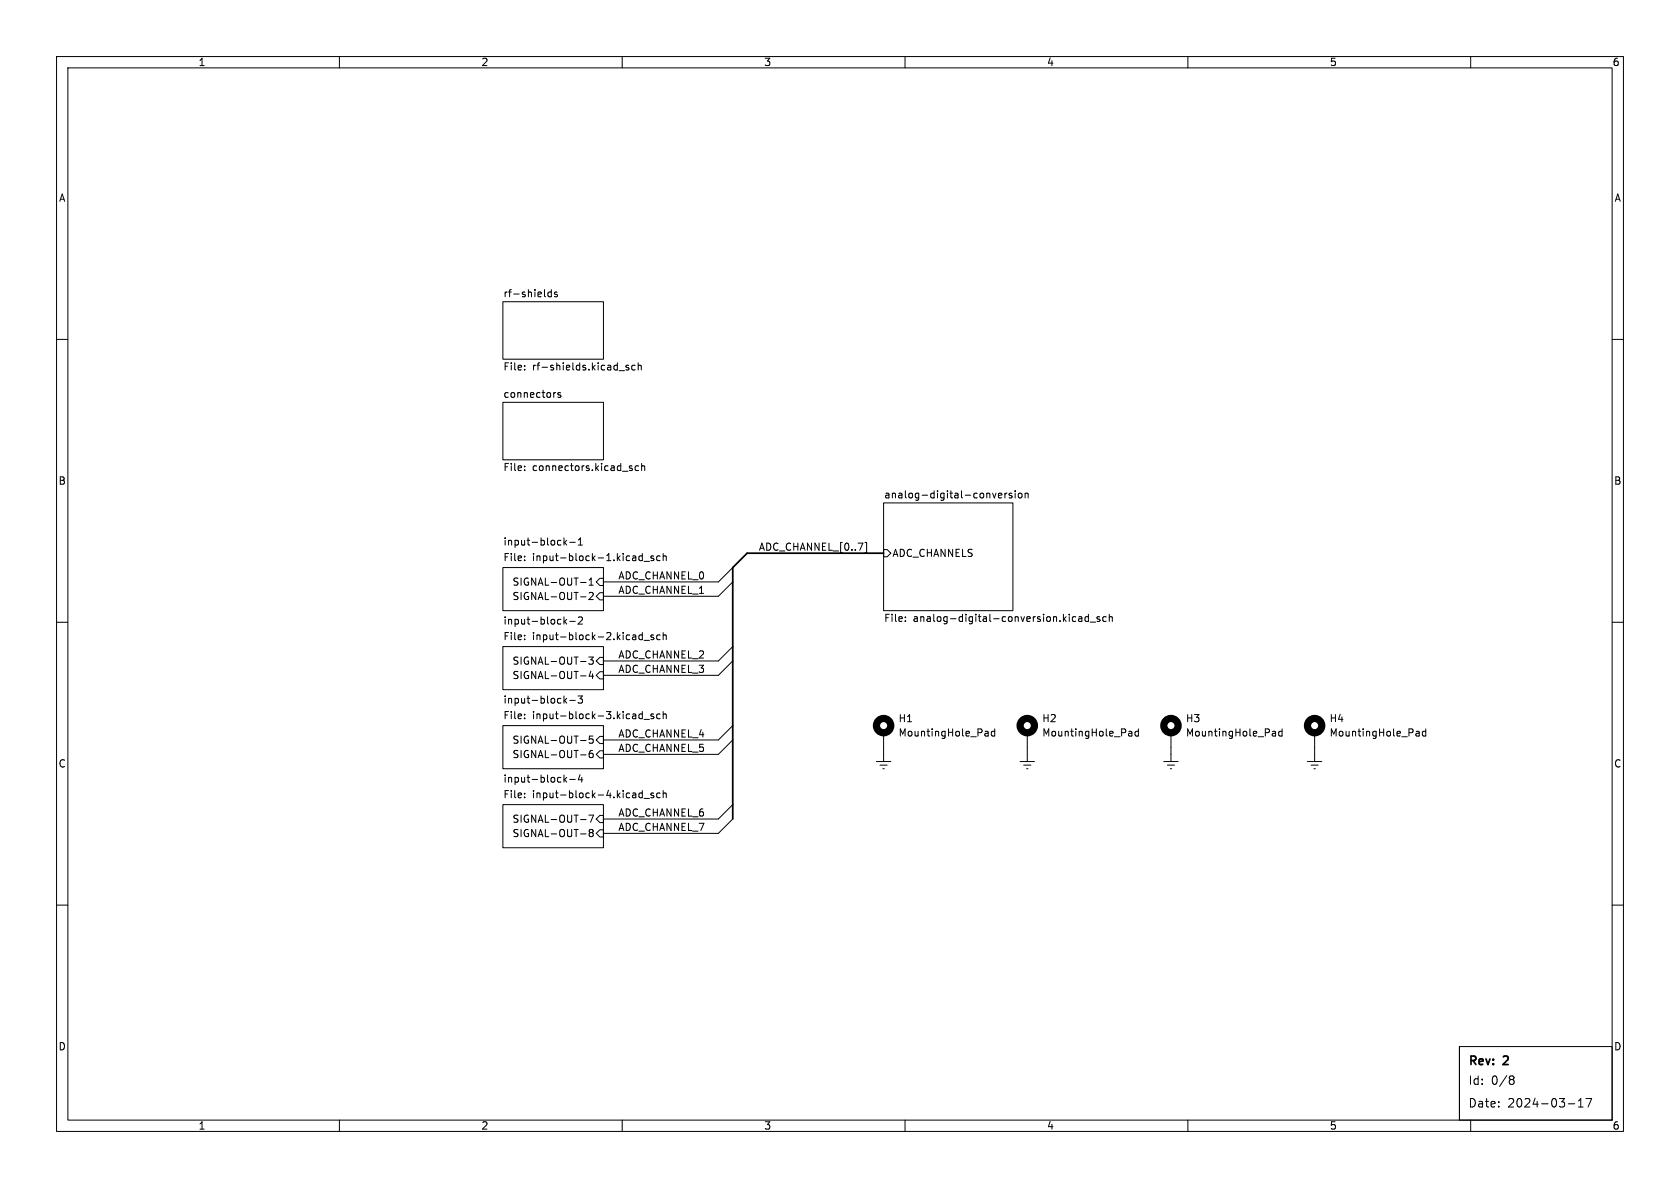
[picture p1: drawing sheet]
(kicad_sch (version 20230121) (generator eeschema)

 (paper "A4")

 (title_block
  (date "2024-03-17")
  (rev "2")
  (company "Cerebral Systems Inc."))

 (lib_symbols
  (symbol "Mechanical:MountingHole_Pad" (pin_numbers hide) (pin_names (offset 1.016) hide) (in_bom yes) (on_board yes)
   (property "Reference" "H" (at 0 6.35 0) (effects (font (size 1.27 1.27))))
   (property "Value" "MountingHole_Pad" (at 0 4.445 0) (effects (font (size 1.27 1.27))))
   (property "Footprint" "" (at 0 0 0) (effects (font (size 1.27 1.27)) hide))
   (property "Datasheet" "~" (at 0 0 0) (effects (font (size 1.27 1.27)) hide))
   (symbol "MountingHole_Pad_0_1"
    (circle (center 0 1.27) (radius 1.27) (stroke (width 1.27) (type default)) (fill (type none))))
   (symbol "MountingHole_Pad_1_1"
    (pin input line (at 0 -2.54 90) (length 2.54) (name "1" (effects (font (size 1.27 1.27)))) (number "1" (effects (font (size 1.27 1.27)))))))
  (symbol "power:Earth" (power) (pin_names (offset 0)) (in_bom yes) (on_board yes)
   (property "Reference" "#PWR" (at 0 -6.35 0) (effects (font (size 1.27 1.27)) hide))
   (property "Value" "Earth" (at 0 -3.81 0) (effects (font (size 1.27 1.27)) hide))
   (property "Footprint" "" (at 0 0 0) (effects (font (size 1.27 1.27)) hide))
   (property "Datasheet" "~" (at 0 0 0) (effects (font (size 1.27 1.27)) hide))
   (symbol "Earth_0_1"
    (polyline (pts (xy -0.635 -1.905) (xy 0.635 -1.905)) (stroke (width 0) (type default)) (fill (type none)))
    (polyline (pts (xy -0.127 -2.54) (xy 0.127 -2.54)) (stroke (width 0) (type default)) (fill (type none)))
    (polyline (pts (xy 0 -1.27) (xy 0 0)) (stroke (width 0) (type default)) (fill (type none)))
    (polyline (pts (xy 1.27 -1.27) (xy -1.27 -1.27)) (stroke (width 0) (type default)) (fill (type none))))
   (symbol "Earth_1_1"
    (pin power_in line (at 0 0 270) (length 0) hide (name "Earth" (effects (font (size 1.27 1.27)))) (number "1" (effects (font (size 1.27 1.27))))))))


 (bus_entry (at 127 102.87) (size 2.54 -2.54) (stroke (width 0) (type default)))
 (bus_entry (at 127 144.78) (size 2.54 -2.54) (stroke (width 0) (type default)))
 (bus_entry (at 127 119.38) (size 2.54 -2.54) (stroke (width 0) (type default)))
 (bus_entry (at 127 147.32) (size 2.54 -2.54) (stroke (width 0) (type default)))
 (bus_entry (at 127 116.84) (size 2.54 -2.54) (stroke (width 0) (type default)))
 (bus_entry (at 127 105.41) (size 2.54 -2.54) (stroke (width 0) (type default)))
 (bus_entry (at 127 130.81) (size 2.54 -2.54) (stroke (width 0) (type default)))
 (bus_entry (at 127 133.35) (size 2.54 -2.54) (stroke (width 0) (type default)))

 (wire (pts (xy 106.68 116.84) (xy 127 116.84)) (stroke (width 0) (type default)))
 (wire (pts (xy 106.68 147.32) (xy 127 147.32)) (stroke (width 0) (type default)))
 (wire (pts (xy 106.68 130.81) (xy 127 130.81)) (stroke (width 0) (type default)))
 (bus (pts (xy 129.54 130.81) (xy 129.54 142.24)) (stroke (width 0) (type default)))

 (wire (pts (xy 181.61 132.08) (xy 181.61 133.35)) (stroke (width 0) (type default)))
 (bus (pts (xy 129.54 102.87) (xy 129.54 114.3)) (stroke (width 0) (type default)))
 (bus (pts (xy 129.54 114.3) (xy 129.54 116.84)) (stroke (width 0) (type default)))
 (bus (pts (xy 129.54 142.24) (xy 129.54 144.78)) (stroke (width 0) (type default)))

 (wire (pts (xy 106.68 144.78) (xy 127 144.78)) (stroke (width 0) (type default)))
 (wire (pts (xy 207.01 132.08) (xy 207.01 133.35)) (stroke (width 0) (type default)))
 (bus (pts (xy 132.08 97.79) (xy 156.21 97.79)) (stroke (width 0) (type default)))

 (wire (pts (xy 106.68 119.38) (xy 127 119.38)) (stroke (width 0) (type default)))
 (bus (pts (xy 129.54 100.33) (xy 129.54 102.87)) (stroke (width 0) (type default)))

 (wire (pts (xy 106.68 102.87) (xy 127 102.87)) (stroke (width 0) (type default)))
 (wire (pts (xy 106.68 105.41) (xy 127 105.41)) (stroke (width 0) (type default)))
 (wire (pts (xy 156.21 132.08) (xy 156.21 133.35)) (stroke (width 0) (type default)))
 (wire (pts (xy 232.41 132.08) (xy 232.41 133.35)) (stroke (width 0) (type default)))
 (bus (pts (xy 129.54 128.27) (xy 129.54 130.81)) (stroke (width 0) (type default)))
 (bus (pts (xy 129.54 116.84) (xy 129.54 128.27)) (stroke (width 0) (type default)))

 (wire (pts (xy 106.68 133.35) (xy 127 133.35)) (stroke (width 0) (type default)))
 (bus (pts (xy 132.08 97.79) (xy 129.54 100.33)) (stroke (width 0) (type default)))

 (label "ADC_CHANNEL_1" (at 109.22 105.41 0) (fields_autoplaced) (effects (font (size 1.27 1.27)) (justify left bottom)))
 (label "ADC_CHANNEL_5" (at 109.22 133.35 0) (fields_autoplaced) (effects (font (size 1.27 1.27)) (justify left bottom)))
 (label "ADC_CHANNEL_6" (at 109.22 144.78 0) (fields_autoplaced) (effects (font (size 1.27 1.27)) (justify left bottom)))
 (label "ADC_CHANNEL_4" (at 109.22 130.81 0) (fields_autoplaced) (effects (font (size 1.27 1.27)) (justify left bottom)))
 (label "ADC_CHANNEL_[0..7]" (at 153.67 97.79 180) (fields_autoplaced) (effects (font (size 1.27 1.27)) (justify right bottom)))
 (label "ADC_CHANNEL_7" (at 109.22 147.32 0) (fields_autoplaced) (effects (font (size 1.27 1.27)) (justify left bottom)))
 (label "ADC_CHANNEL_2" (at 109.22 116.84 0) (fields_autoplaced) (effects (font (size 1.27 1.27)) (justify left bottom)))
 (label "ADC_CHANNEL_3" (at 109.22 119.38 0) (fields_autoplaced) (effects (font (size 1.27 1.27)) (justify left bottom)))
 (label "ADC_CHANNEL_0" (at 109.22 102.87 0) (fields_autoplaced) (effects (font (size 1.27 1.27)) (justify left bottom)))

 (symbol (lib_id "Mechanical:MountingHole_Pad") (at 207.01 129.54 0) (unit 1) (in_bom yes) (on_board yes) (dnp no)
  (property "Reference" "H3" (at 209.55 127 0) (effects (font (size 1.27 1.27)) (justify left)))
  (property "Value" "MountingHole_Pad" (at 209.55 129.54 0) (effects (font (size 1.27 1.27)) (justify left)))
  (property "Footprint" "MountingHole:MountingHole_4.3mm_M4_Pad_Via" (at 207.01 129.54 0) (effects (font (size 1.27 1.27)) hide))
  (property "Datasheet" "~" (at 207.01 129.54 0) (effects (font (size 1.27 1.27)) hide)) (pin "1"))

 (symbol (lib_id "power:Earth") (at 232.41 133.35 0) (unit 1) (in_bom yes) (on_board yes) (dnp no) (fields_autoplaced)
  (property "Reference" "#PWR094" (at 232.41 139.7 0) (effects (font (size 1.27 1.27)) hide))
  (property "Value" "Earth" (at 232.41 137.16 0) (effects (font (size 1.27 1.27)) hide))
  (property "Footprint" "" (at 232.41 133.35 0) (effects (font (size 1.27 1.27)) hide))
  (property "Datasheet" "~" (at 232.41 133.35 0) (effects (font (size 1.27 1.27)) hide)) (pin "1"))

 (symbol (lib_id "Mechanical:MountingHole_Pad") (at 181.61 129.54 0) (unit 1) (in_bom yes) (on_board yes) (dnp no)
  (property "Reference" "H2" (at 184.15 127 0) (effects (font (size 1.27 1.27)) (justify left)))
  (property "Value" "MountingHole_Pad" (at 184.15 129.54 0) (effects (font (size 1.27 1.27)) (justify left)))
  (property "Footprint" "MountingHole:MountingHole_4.3mm_M4_Pad_Via" (at 181.61 129.54 0) (effects (font (size 1.27 1.27)) hide))
  (property "Datasheet" "~" (at 181.61 129.54 0) (effects (font (size 1.27 1.27)) hide)) (pin "1"))

 (symbol (lib_id "power:Earth") (at 156.21 133.35 0) (unit 1) (in_bom yes) (on_board yes) (dnp no) (fields_autoplaced)
  (property "Reference" "#PWR091" (at 156.21 139.7 0) (effects (font (size 1.27 1.27)) hide))
  (property "Value" "Earth" (at 156.21 137.16 0) (effects (font (size 1.27 1.27)) hide))
  (property "Footprint" "" (at 156.21 133.35 0) (effects (font (size 1.27 1.27)) hide))
  (property "Datasheet" "~" (at 156.21 133.35 0) (effects (font (size 1.27 1.27)) hide)) (pin "1"))

 (symbol (lib_id "Mechanical:MountingHole_Pad") (at 156.21 129.54 0) (unit 1) (in_bom yes) (on_board yes) (dnp no)
  (property "Reference" "H1" (at 158.75 127 0) (effects (font (size 1.27 1.27)) (justify left)))
  (property "Value" "MountingHole_Pad" (at 158.75 129.54 0) (effects (font (size 1.27 1.27)) (justify left)))
  (property "Footprint" "MountingHole:MountingHole_4.3mm_M4_Pad_Via" (at 156.21 129.54 0) (effects (font (size 1.27 1.27)) hide))
  (property "Datasheet" "~" (at 156.21 129.54 0) (effects (font (size 1.27 1.27)) hide)) (pin "1"))

 (symbol (lib_id "power:Earth") (at 207.01 133.35 0) (unit 1) (in_bom yes) (on_board yes) (dnp no) (fields_autoplaced)
  (property "Reference" "#PWR093" (at 207.01 139.7 0) (effects (font (size 1.27 1.27)) hide))
  (property "Value" "Earth" (at 207.01 137.16 0) (effects (font (size 1.27 1.27)) hide))
  (property "Footprint" "" (at 207.01 133.35 0) (effects (font (size 1.27 1.27)) hide))
  (property "Datasheet" "~" (at 207.01 133.35 0) (effects (font (size 1.27 1.27)) hide)) (pin "1"))

 (symbol (lib_id "power:Earth") (at 181.61 133.35 0) (unit 1) (in_bom yes) (on_board yes) (dnp no) (fields_autoplaced)
  (property "Reference" "#PWR092" (at 181.61 139.7 0) (effects (font (size 1.27 1.27)) hide))
  (property "Value" "Earth" (at 181.61 137.16 0) (effects (font (size 1.27 1.27)) hide))
  (property "Footprint" "" (at 181.61 133.35 0) (effects (font (size 1.27 1.27)) hide))
  (property "Datasheet" "~" (at 181.61 133.35 0) (effects (font (size 1.27 1.27)) hide)) (pin "1"))

 (symbol (lib_id "Mechanical:MountingHole_Pad") (at 232.41 129.54 0) (unit 1) (in_bom yes) (on_board yes) (dnp no)
  (property "Reference" "H4" (at 234.95 127 0) (effects (font (size 1.27 1.27)) (justify left)))
  (property "Value" "MountingHole_Pad" (at 234.95 129.54 0) (effects (font (size 1.27 1.27)) (justify left)))
  (property "Footprint" "MountingHole:MountingHole_4.3mm_M4_Pad_Via" (at 232.41 129.54 0) (effects (font (size 1.27 1.27)) hide))
  (property "Datasheet" "~" (at 232.41 129.54 0) (effects (font (size 1.27 1.27)) hide)) (pin "1"))

 (sheet (at 88.9 53.34) (size 17.78 10.16) (fields_autoplaced) (stroke (width 0.1524) (type solid)) (fill (color 0 0 0 0.0000))
  (property "Sheetname" "rf-shields" (at 88.9 52.6284 0) (effects (font (size 1.27 1.27)) (justify left bottom)))
  (property "Sheetfile" "rf-shields.kicad_sch" (at 88.9 64.0846 0) (effects (font (size 1.27 1.27)) (justify left top))))

 (sheet (at 156.21 88.9) (size 22.86 19.05) (fields_autoplaced) (stroke (width 0.1524) (type solid)) (fill (color 0 0 0 0.0000))
  (property "Sheetname" "analog-digital-conversion" (at 156.21 88.1884 0) (effects (font (size 1.27 1.27)) (justify left bottom)))
  (property "Sheetfile" "analog-digital-conversion.kicad_sch" (at 156.21 108.5346 0) (effects (font (size 1.27 1.27)) (justify left top))) (pin "ADC_CHANNELS" input (at 156.21 97.79 180) (effects (font (size 1.27 1.27)) (justify left))))

 (sheet (at 88.9 71.12) (size 17.78 10.16) (fields_autoplaced) (stroke (width 0.1524) (type solid)) (fill (color 0 0 0 0.0000))
  (property "Sheetname" "connectors" (at 88.9 70.4084 0) (effects (font (size 1.27 1.27)) (justify left bottom)))
  (property "Sheetfile" "connectors.kicad_sch" (at 88.9 81.8646 0) (effects (font (size 1.27 1.27)) (justify left top))))

 (sheet (at 88.9 142.24) (size 17.78 7.62) (stroke (width 0.1524) (type solid)) (fill (color 0 0 0 0.0000))
  (property "Sheetname" "input-block-4" (at 88.9 138.43 0) (effects (font (size 1.27 1.27)) (justify left bottom)))
  (property "Sheetfile" "input-block-4.kicad_sch" (at 88.9 139.7 0) (effects (font (size 1.27 1.27)) (justify left top))) (pin "SIGNAL-OUT-8" input (at 106.68 147.32 0) (effects (font (size 1.27 1.27)) (justify right))) (pin "SIGNAL-OUT-7" input (at 106.68 144.78 0) (effects (font (size 1.27 1.27)) (justify right))))

 (sheet (at 88.9 114.3) (size 17.78 7.62) (stroke (width 0.1524) (type solid)) (fill (color 0 0 0 0.0000))
  (property "Sheetname" "input-block-2" (at 88.9 110.49 0) (effects (font (size 1.27 1.27)) (justify left bottom)))
  (property "Sheetfile" "input-block-2.kicad_sch" (at 88.9 111.76 0) (effects (font (size 1.27 1.27)) (justify left top))) (pin "SIGNAL-OUT-4" input (at 106.68 119.38 0) (effects (font (size 1.27 1.27)) (justify right))) (pin "SIGNAL-OUT-3" input (at 106.68 116.84 0) (effects (font (size 1.27 1.27)) (justify right))))

 (sheet (at 88.9 128.27) (size 17.78 7.62) (stroke (width 0.1524) (type solid)) (fill (color 0 0 0 0.0000))
  (property "Sheetname" "input-block-3" (at 88.9 124.46 0) (effects (font (size 1.27 1.27)) (justify left bottom)))
  (property "Sheetfile" "input-block-3.kicad_sch" (at 88.9 125.73 0) (effects (font (size 1.27 1.27)) (justify left top))) (pin "SIGNAL-OUT-6" input (at 106.68 133.35 0) (effects (font (size 1.27 1.27)) (justify right))) (pin "SIGNAL-OUT-5" input (at 106.68 130.81 0) (effects (font (size 1.27 1.27)) (justify right))))

 (sheet (at 88.9 100.33) (size 17.78 7.62) (stroke (width 0.1524) (type solid)) (fill (color 0 0 0 0.0000))
  (property "Sheetname" "input-block-1" (at 88.9 96.52 0) (effects (font (size 1.27 1.27)) (justify left bottom)))
  (property "Sheetfile" "input-block-1.kicad_sch" (at 88.9 97.79 0) (effects (font (size 1.27 1.27)) (justify left top))) (pin "SIGNAL-OUT-2" input (at 106.68 105.41 0) (effects (font (size 1.27 1.27)) (justify right))) (pin "SIGNAL-OUT-1" input (at 106.68 102.87 0) (effects (font (size 1.27 1.27)) (justify right))))

 (sheet_instances (path "" (page "0"))))
